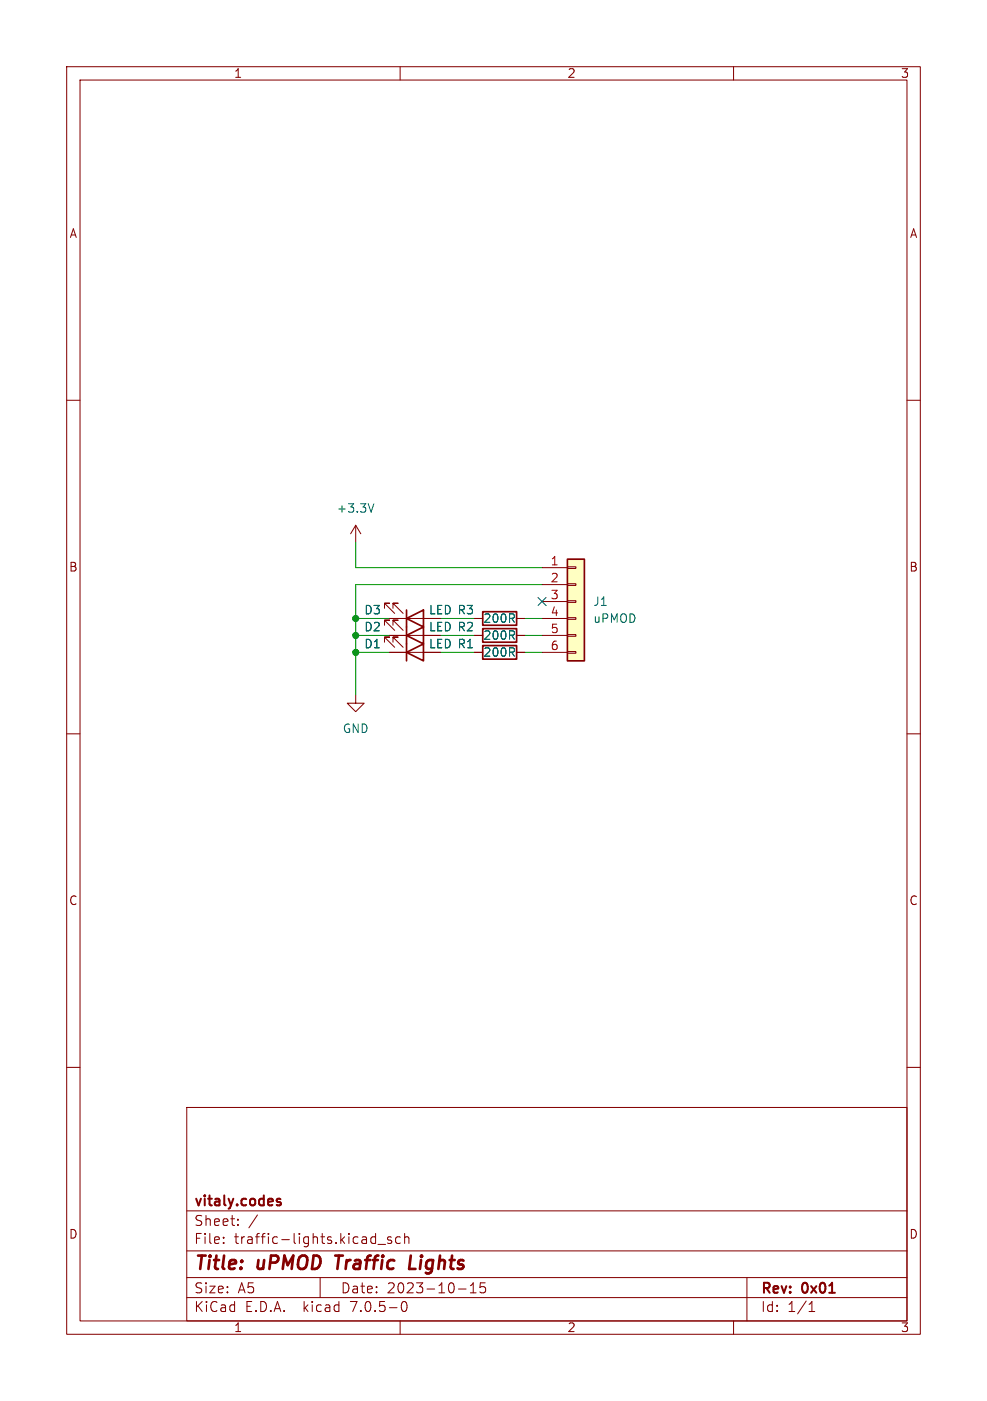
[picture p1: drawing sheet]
<svg xmlns="http://www.w3.org/2000/svg" width="148mm" height="210mm" viewBox="0 0 148 210" stroke-linecap="round" stroke-linejoin="round" font-family="sans-serif">
<g fill="none" stroke="#840000" stroke-width=".15">
<path d="M10 10h128v190h-128zM12 12h124v186h-124zM60 10v2M110 10v2M10 60h2M136 60h2M53.3 78.7l-.7 1.3M53.3 78.7v2.6M53.3 78.7l.8 1.3M57.7 93.7v-.7h.7h-.7l1.5 1.5M57.7 91.2v-.8h.7h-.7l1.5 1.5M57.7 96.3v-.8h.7h-.7l1.5 1.5"/>
<path d="M58.4 92.7h7.6M58.4 97.8h7.6M58.4 95.3h7.6M58.9 93.7v-.7h.8h-.8l1.6 1.5M58.9 91.2v-.8h.8h-.8l1.6 1.5M58.9 96.3v-.8h.8h-.8l1.6 1.5M71.1 92.7h1.3M71.1 97.8h1.3M71.1 95.3h1.3M77.5 92.7h1.2M77.5 97.8h1.2M77.5 95.3h1.2"/>
<path d="M81.3 92.7h3.8M81.3 97.8h3.8M81.3 95.3h3.8M81.3 85.1h3.8M81.3 87.6h3.8M81.3 90.2h3.8M85.1 97.7h1.3v.2h-1.3zM85.1 95.1h1.3v.3h-1.3zM85.1 92.6h1.3v.2h-1.3zM85.1 90h1.3v.3h-1.3zM85.1 87.5h1.3v.3h-1.3zM85.1 85h1.3v.2h-1.3z"/>
<path d="M10 110h2M53.3 104.1v1.3h1.3l-1.3 1.3-1.2-1.3h1.2M136 110h2M10 160h2M136 160h2M28 166h108v32h-108zM28 194.5h108M28 191.5h108M28 187.5h108M28 181.5h108M33.5 186.3v.1M33.5 185.5v.1"/>
<path d="M35.7 183.6v.1M35.7 182.8v.1M38.6 182.1l-1.3 2M48 191.5v3M55.9 185.4l.4 .1M56.3 184.9v1.5M56.3 186.3l-.4 .1M56.7 186.5h1.1M58.7 185.5l-.4-.1-.2 .2 .1 .2 .5 .2v.3h-.6M60 198v2M60 185.5l-.4-.1-.3 .3v.4l.2 .2h.5M60.3 195.2l.4-.1a.94 .94 0 0 1 0 1.5h-.2a.91 .91 0 0 1-.2-1.4z"/>
<path d="M60.7 185.5a.37 .37 0 0 1 .6 .1v.8M60.7 184.9v1.5M68.7 193.2h1.2M70.5 193.8h.9M70.5 192.7l.5-.4v1.5M72.7 192.3h-.7v.7l.2-.1h.5l.1 .3-.1 .5-.2 .1h-.3l-.2-.1M110 198v2M112 191.5v6.5M121.3 196.6h.9M121.3 195.5l.4-.4v1.5"/>
</g>
<path d="M61.6 188.2l-.2 2h.9" fill="none" stroke="#840000" stroke-width=".4"/>
<path d="M41.6 179.8h.5M41.6 180.1l.5 .2v.2l-.2 .2-.4-.1" fill="none" stroke="#840000" stroke-width=".3"/>
<path d="M56.1 75.5l-.5 1.3" fill="none" stroke="#006464" stroke-width=".15"/>
<path d="M61 95.3l2.5-1.3v2.5zM61 92.7l2.5-1.3v2.6zM61 97.8l2.5-1.3v2.6zM61 91.4v7.7M72.4 91.7h5.1v2h-5.1zM72.4 96.8h5.1v2h-5.1zM72.4 94.2h5.1v2.1h-5.1zM85.1 83.8h2.5v15.3h-2.5z" fill="none" stroke="#840000" stroke-width=".25"/>
<path d="M85.1 83.8h2.5v15.3h-2.5z" fill="#ffffc2" stroke="#ffffc2" stroke-width=".15"/>
<path d="M53.3 92.7h5.1M53.3 81.3v3.8h28M53.3 97.8h5.1M53.3 95.3h5.1M66 92.7h5.1M66 97.8h5.1M66 95.3h5.1M78.7 92.7h2.6M78.7 97.8h2.6M78.7 95.3h2.6M81.3 87.6h-28v16.5" fill="none" stroke="#009600" stroke-width=".15"/>
<path d="M80.7 89.6l1.2 1.2M81.9 89.6l-1.2 1.2" fill="none" stroke="#000084" stroke-width=".15"/>
<g fill="#009600" stroke="#009600" stroke-width=".15">
<circle cx="53.3" cy="95.3" r=".46"/>
<circle cx="53.3" cy="92.7" r=".46"/>
<circle cx="53.3" cy="97.8" r=".46"/>
</g>
<g font-size="2.8" fill="#840000">
<text x="29" y="190.8">Title:</text>
<text x="38.5" y="190.8">uPMOD</text>
<text x="50.8" y="190.8">Traffic</text>
<text x="62.4" y="190.8">Lights</text>
</g>
<g font-size="2.1" fill="#840000">
<text x="29" y="183.9">Sheet:</text>
<text x="29" y="181.1">vitaly.codes</text>
<text x="29" y="186.6">File:</text>
<text x="35" y="186.6">traffic-lights.kicad_sch</text>
<text x="29" y="196.8">KiCad</text>
<text x="29" y="194">Size:</text>
<text x="35.6" y="194">A5</text>
<text x="36.7" y="196.8">E.D.A.</text>
<text x="45.4" y="196.8">kicad</text>
<text x="51" y="194">Date:</text>
<text x="52.5" y="196.8">7.0.5-0</text>
<text x="57.9" y="194">2023-10-15</text>
<text x="114" y="194.2">Rev:</text>
<text x="114" y="196.8">Id:</text>
<text x="118" y="196.8">1/1</text>
<text x="120.2" y="194.2">0x01</text>
</g>
<g font-size="1.8" fill="#840000">
<text x="35" y="11.8">1</text>
<text x="85" y="11.8">2</text>
<text x="135" y="11.8">3</text>
<text x="10.4" y="35.8">A</text>
<text x="136.4" y="35.8">A</text>
<text x="10.3" y="85.8">B</text>
<text x="136.3" y="85.8">B</text>
<text x="10.3" y="135.8">C</text>
<text x="136.3" y="135.8">C</text>
<text x="10.3" y="185.8">D</text>
<text x="136.3" y="185.8">D</text>
<text x="35" y="199.8">1</text>
<text x="85" y="199.8">2</text>
<text x="135" y="199.8">3</text>
</g>
<g font-size="1.8" fill="#006464">
<text x="50.4" y="77">+3.3V</text>
<text x="54.6" y="94.8">D2</text>
<text x="54.6" y="92.3">D3</text>
<text x="64.3" y="94.8">LED R2</text>
<text x="64.3" y="92.3">LED R3</text>
<text x="72.4" y="93.5">200R</text>
<text x="88.9" y="91">J1</text>
<text x="88.9" y="93.5">uPMOD</text>
<text x="54.6" y="97.3">D1</text>
<text x="64.3" y="97.3">LED R1</text>
<text x="72.4" y="98.6">200R</text>
<text x="72.4" y="96.1">200R</text>
<text x="51.3" y="110">GND</text>
</g>
<g font-size="1.8" fill="#a90000">
<text x="82.5" y="84.8">1</text>
<text x="82.5" y="87.4">2</text>
<text x="82.5" y="89.9">3</text>
<text x="82.5" y="92.5">4</text>
<text x="82.5" y="95">5</text>
<text x="82.5" y="97.5">6</text>
</g>
</svg>
